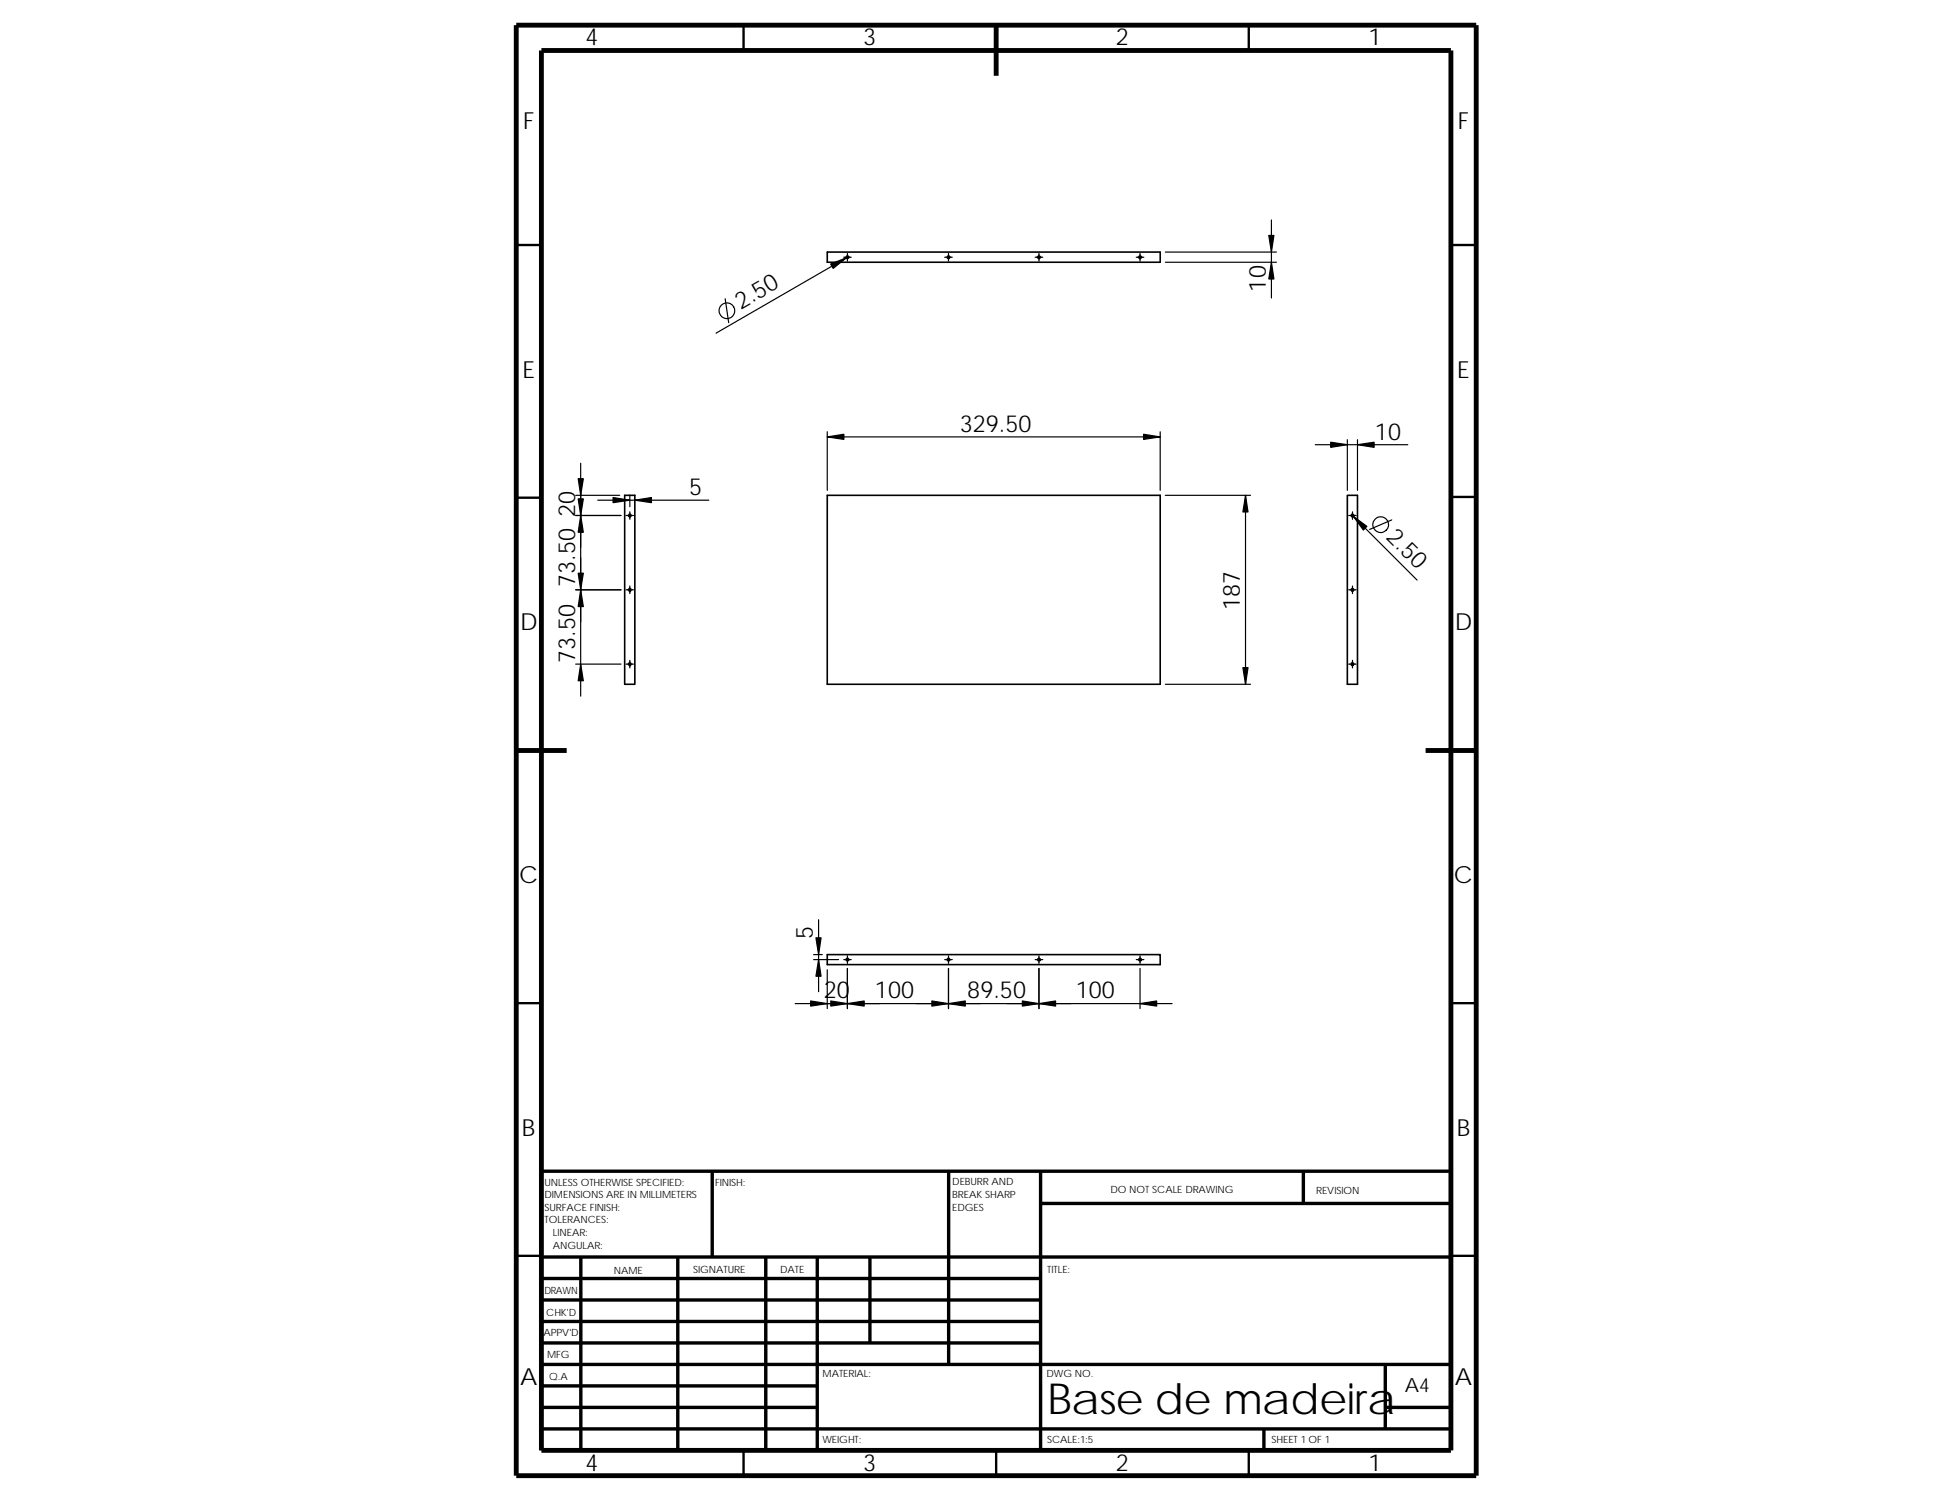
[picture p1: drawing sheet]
<svg xmlns="http://www.w3.org/2000/svg" width="279mm" height="216mm" viewBox="0 0 279 216" stroke-linecap="round" stroke-linejoin="round" font-family="sans-serif">
<g fill="none" stroke="#000" stroke-width=".34">
<path d="M107 3.6v3.7M179.7 3.6v3.7M74.3 35.2h3.6M208.7 35.2h3.7M74.3 71.6h3.6M208.7 71.5h3.7M74.3 144.3h3.6M208.7 144.3h3.7M74.3 180.6h3.6M208.7 180.6h3.7M107 208.6v3.7M143.3 208.6v3.7"/>
<path d="M179.7 208.6v3.7"/>
</g>
<g fill="none" stroke="#000" stroke-width=".49">
<path d="M102.5 168.5v12.3M136.5 168.5v27.8M149.7 173.1h59M149.7 168.5v40.1M187.5 168.5v4.6M208.7 168.5h-130.8v40.1M77.9 199.3h39.7M77.9 196.3h130.8M77.9 190.1h71.8M77.9 183.9h71.8M77.9 187h71.8M77.9 193.2h71.8"/>
<path d="M77.9 180.8h130.8M83.6 180.8v27.8M97.5 180.8v27.8M110.2 180.8v27.8M117.6 180.8v27.8M125.2 180.8v12.4M199.3 196.3v9.2M77.9 202.4h39.7M77.9 205.5h130.8M181.8 205.5v3.1M199.3 202.4h9.4"/>
</g>
<path d="M74.3 3.6h138.1v208.7h-138.1zM77.9 7.3h130.8v201.3h-130.8zM143.3 3.6v7.3M74.3 108h7.2M205.1 108h7.3" fill="none" stroke="#000" stroke-width=".7" stroke-linecap="butt"/>
<g fill="none" stroke="#000" stroke-width=".23">
<path d="M119 36.3h47.9v1.4h-47.9zM121.8 36.9a.18 .18 0 0 1 .3 0 .18 .18 0 0 1-.1 .3l-.2-.1zM136.3 36.9a.18 .18 0 0 1 .3 0 .18 .18 0 0 1-.1 .3l-.2-.1zM149.3 36.9l.1-.1 .3 .2-.3 .2zM163.9 36.9l.1-.1 .1 .1 .1 .2-.2 .1zM89.9 71.2h1.4v27.2h-1.4zM90.5 74l.3 .1-.1 .2h-.2l-.1-.2zM119 71.2h47.9v27.2h-47.9zM193.8 71.2h1.5v27.2h-1.5zM194.5 74l.3 .1-.2 .2h-.1l-.1-.2zM90.5 84.7l.3 .1-.1 .2h-.2l-.1-.2zM90.5 95.4l.3 .1-.1 .2h-.2l-.1-.2z"/>
<path d="M194.5 84.7l.3 .1-.2 .2h-.1l-.1-.2zM194.5 95.4l.3 .1-.2 .2h-.1l-.1-.2zM119 137.3h47.9v1.4h-47.9zM149.3 138l.1-.2 .3 .2-.3 .2zM163.9 138l.1-.2 .1 .1 .1 .2-.2 .1z"/>
<circle cx="121.9" cy="138" r=".18"/>
<circle cx="136.5" cy="138" r=".18"/>
</g>
<g fill="none" stroke="#000" stroke-width=".17">
<path d="M121.4 37h1.1M121.9 36.4v1.1M122.1 36.9l-19.1 11M135.9 37h1.1M136.5 36.4v1.1M148.9 37h1.1M149.5 36.4v1.1M163.5 37h1.1M164 36.4v1.1M167.7 37.7h15.9M167.7 36.3h15.9M182.9 31.6v11.3"/>
<path d="M104.3 43l.5 3.4M82.8 74.1h6.5M82.8 71.2h6.4M83.5 66.6v22.9M86 71.9h16M90.1 74.1h1M90.6 71.2v1.7M90.6 73.6v1.1M119 62.1v8.4M119 62.8h47.9M166.9 62.1v8.4M167.7 71.2h12.2"/>
<path d="M179.2 71.2v27.2M189.2 64h13.3M193.8 63.2v7.3M194 74.1h1.1M194.5 74l9.4 9.4M194.6 73.6v1.1M195.3 63.2v7.3M200.2 74.8l-3.2 1.4M82.8 84.8h6.5M82.8 95.5h6.5M83.5 84.8v15.3M90.1 84.8h1"/>
<path d="M90.1 95.5h1M90.6 84.3v1.1M90.6 95v1.1M167.7 98.4h12.2M194 84.8h1.1M194 95.5h1.1M194.6 84.3v1.1M194.6 95v1.1M117.1 137.3h1.2M117.1 138h3.5M117.8 132.3v10.3M119 139.5v5.6"/>
<path d="M121.4 138h1.1M121.9 137.5v1.1M121.9 139.3v5.8M135.9 138h1.1M136.5 137.5v1.1M136.5 139.3v5.8M148.9 138h1.1M149.5 137.5v1.1M149.5 139.3v5.8M163.5 138h1.1M164 137.5v1.1M164 139.3v5.8"/>
<path d="M114.4 144.4h39.7M119 144.4h7.5M149.5 144.4h19.1"/>
<circle cx="104.6" cy="44.7" r="1.13"/>
<circle cx="198.6" cy="75.5" r="1.13"/>
</g>
<g fill="#000" stroke="#000" stroke-width=".17">
<path d="M119.5 38l2.3-.9-1.9 1.5z" fill-rule="evenodd"/>
<path d="M182.9 37.7l.4 2.4h-.8z" fill-rule="evenodd"/>
<path d="M182.5 33.9h.8l-.4 2.4z" fill-rule="evenodd"/>
<path d="M83.2 71.8h.7l-.4 2.3z" fill-rule="evenodd"/>
<path d="M83.2 68.9h.7l-.4 2.3z" fill-rule="evenodd"/>
<path d="M83.5 74.1l.4 2.5h-.7z" fill-rule="evenodd"/>
<path d="M88.2 71.6l2.4 .3-2.4 .4z" fill-rule="evenodd"/>
<path d="M91.3 71.9l2.4-.3v.7z" fill-rule="evenodd"/>
<path d="M119 62.8l2.4-.3v.7z" fill-rule="evenodd"/>
<path d="M164.5 62.5l2.4 .3-2.4 .4z" fill-rule="evenodd"/>
<path d="M179.2 71.2l.4 2.4h-.8z" fill-rule="evenodd"/>
<path d="M191.5 63.6l2.3 .4-2.3 .3z" fill-rule="evenodd"/>
<path d="M194.7 74.3l2 1.4-.5 .5z" fill-rule="evenodd"/>
<path d="M195.3 64l2.4-.4v.7z" fill-rule="evenodd"/>
<path d="M83.5 84.8l.4 2.4h-.7z" fill-rule="evenodd"/>
<path d="M83.2 82.4h.7l-.4 2.4z" fill-rule="evenodd"/>
<path d="M83.5 95.5l.4 2.4h-.7z" fill-rule="evenodd"/>
<path d="M178.8 96h.8l-.4 2.4z" fill-rule="evenodd"/>
<path d="M117.8 138l.3 2.4h-.7z" fill-rule="evenodd"/>
<path d="M117.4 134.9h.7l-.3 2.4z" fill-rule="evenodd"/>
<path d="M116.6 144l2.4 .4-2.4 .3z" fill-rule="evenodd"/>
<path d="M119.5 144l2.4 .4-2.4 .3z" fill-rule="evenodd"/>
<path d="M121.9 144.4l2.4-.4v.7z" fill-rule="evenodd"/>
<path d="M136.5 144.4l2.4-.4v.7z" fill-rule="evenodd"/>
<path d="M134.1 144l2.4 .4-2.4 .3z" fill-rule="evenodd"/>
<path d="M149.5 144.4l2.4-.4v.7z" fill-rule="evenodd"/>
<path d="M147.1 144l2.4 .4-2.4 .3z" fill-rule="evenodd"/>
<path d="M164 144.4l2.4-.4v.7z" fill-rule="evenodd"/>
</g>
<text font-size="6.2" x="150.7" y="203.3">Base de madeira</text>
<g font-size="3.4">
<text x="84.2" y="6.5">4</text>
<text x="124.2" y="6.5">3</text>
<text x="160.5" y="6.5">2</text>
<text x="196.9" y="6.5">1</text>
<text x="75.3" y="18.5">F</text>
<text x="209.7" y="18.5">F</text>
<text x="182.1" y="41.9" transform="rotate(-90 182.1 41.9)">10</text>
<text x="106.6" y="44.6" transform="rotate(-30 106.6 44.6)">2.50</text>
<text x="75.2" y="54.3">E</text>
<text x="209.7" y="54.3">E</text>
<text x="138.1" y="62.1">329.50</text>
<text x="197.8" y="63.2">10</text>
<text x="99.1" y="71.2">5</text>
<text x="199.3" y="77.4" transform="rotate(45 199.3 77.4)">2.50</text>
<text x="178.4" y="87.8" transform="rotate(-90 178.4 87.8)">187</text>
<text x="74.8" y="90.7">D</text>
<text x="82.7" y="95.4" transform="rotate(-90 82.7 95.4)">73.50 73.50 20</text>
<text x="209.3" y="90.7">D</text>
<text x="74.7" y="127">C</text>
<text x="209.2" y="127">C</text>
<text x="117" y="135.1" transform="rotate(-90 117 135.1)">5</text>
<text x="118.5" y="143.6">20</text>
<text x="125.9" y="143.6">100</text>
<text x="139.2" y="143.6">89.50</text>
<text x="154.8" y="143.6">100</text>
<text x="75.1" y="163.4">B</text>
<text x="209.6" y="163.4">B</text>
<text x="74.8" y="199.2">A</text>
<text x="209.3" y="199.2">A</text>
<text x="84.2" y="211.5">4</text>
<text x="124.2" y="211.5">3</text>
<text x="160.5" y="211.5">2</text>
<text x="196.9" y="211.5">1</text>
</g>
<text font-size="2.8" x="202.1" y="200.3">A4</text>
<g font-size="1.4">
<text x="78.3" y="170.5">UNLESS OTHERWISE SPECIFIED:</text>
<text x="78.3" y="172.3">DIMENSIONS ARE IN MILLIMETERS</text>
<text x="102.9" y="170.5">FINISH:</text>
<text x="137" y="170.5">DEBURR AND</text>
<text x="137" y="172.3">BREAK SHARP</text>
<text x="159.8" y="171.5">DO NOT SCALE DRAWING</text>
<text x="189.4" y="171.7">REVISION</text>
<text x="78.3" y="176">TOLERANCES:</text>
<text x="78.3" y="174.2">SURFACE FINISH:</text>
<text x="79.5" y="177.8">LINEAR:</text>
<text x="79.5" y="179.6">ANGULAR:</text>
<text x="137" y="174.1">EDGES</text>
<text x="88.3" y="183.2">NAME</text>
<text x="99.7" y="183.2">SIGNATURE</text>
<text x="112.2" y="183.1">DATE</text>
<text x="150.7" y="183.1">TITLE:</text>
<text x="78.4" y="186.2">DRAWN</text>
<text x="78.6" y="189.3">CHK'D</text>
<text x="78.2" y="192.2">APPV'D</text>
<text x="78.7" y="195.4">MFG</text>
<text x="79" y="198.5">Q.A</text>
<text x="118.3" y="198.1">MATERIAL:</text>
<text x="150.6" y="198.1">DWG NO.</text>
<text x="118.3" y="207.6">WEIGHT:</text>
<text x="150.6" y="207.6">SCALE:1:5</text>
<text x="182.9" y="207.6">SHEET 1 OF 1</text>
</g>
</svg>
